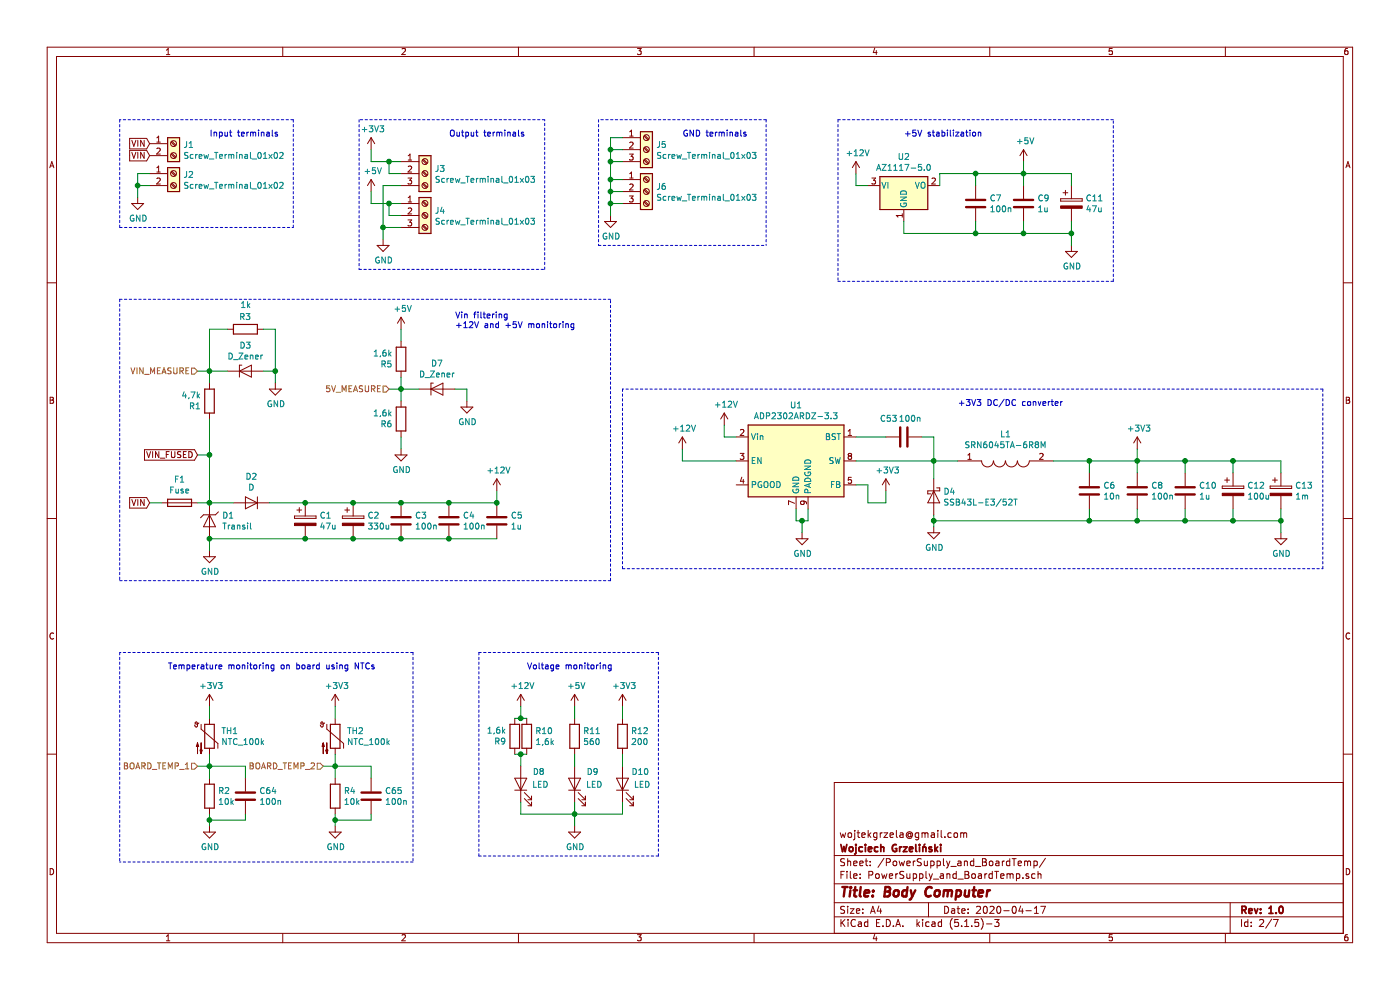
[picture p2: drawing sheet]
EESchema Schematic File Version 4
EELAYER 30 0
EELAYER END
$Descr A4 11693 8268
encoding utf-8
Sheet 2 7
Title "Body Computer"
Date "2020-04-17"
Rev "1.0"
Comp "Wojciech Grzeliński"
Comment1 "wojtekgrzela@gmail.com"
Comment2 ""
Comment3 ""
Comment4 ""
$EndDescr
$Comp
L Device:C C?
U 1 1
P 4150 4350
AR Path="/5E664F82/5E66D446" Ref="C?"  Part="1" 
AR Path="/5E667041/5E66D446" Ref="C5"  Part="1" 
F 0 "C5" H 4265 4396 50  0000 L CNN
F 1 "1u" H 4265 4305 50  0000 L CNN
F 2 "Capacitor_SMD:C_0603_1608Metric" H 4188 4200 50  0001 C CNN
F 3 "~" H 4150 4350 50  0001 C CNN
	1    4150 4350
	1    0    0    -1  
$EndComp
$Comp
L Device:C C?
U 1 1
P 3750 4350
AR Path="/5E664F82/5E66ED61" Ref="C?"  Part="1" 
AR Path="/5E667041/5E66ED61" Ref="C4"  Part="1" 
F 0 "C4" H 3865 4396 50  0000 L CNN
F 1 "100n" H 3865 4305 50  0000 L CNN
F 2 "Capacitor_SMD:C_0603_1608Metric" H 3788 4200 50  0001 C CNN
F 3 "~" H 3750 4350 50  0001 C CNN
	1    3750 4350
	1    0    0    -1  
$EndComp
$Comp
L Device:C C?
U 1 1
P 3350 4350
AR Path="/5E664F82/5E66F176" Ref="C?"  Part="1" 
AR Path="/5E667041/5E66F176" Ref="C3"  Part="1" 
F 0 "C3" H 3465 4396 50  0000 L CNN
F 1 "100n" H 3465 4305 50  0000 L CNN
F 2 "Capacitor_SMD:C_0603_1608Metric" H 3388 4200 50  0001 C CNN
F 3 "~" H 3350 4350 50  0001 C CNN
	1    3350 4350
	1    0    0    -1  
$EndComp
Wire Wire Line
	4150 4500 3750 4500
Wire Wire Line
	3750 4500 3350 4500
Connection ~ 3750 4500
Wire Wire Line
	3350 4200 3750 4200
Wire Wire Line
	3750 4200 4150 4200
Connection ~ 3750 4200
$Comp
L Device:C C?
U 1 1
P 9900 4100
AR Path="/5E664F82/5E671CFE" Ref="C?"  Part="1" 
AR Path="/5E667041/5E671CFE" Ref="C10"  Part="1" 
F 0 "C10" H 10015 4146 50  0000 L CNN
F 1 "1u" H 10015 4055 50  0000 L CNN
F 2 "Capacitor_SMD:C_0603_1608Metric" H 9938 3950 50  0001 C CNN
F 3 "~" H 9900 4100 50  0001 C CNN
	1    9900 4100
	1    0    0    -1  
$EndComp
$Comp
L Device:C C?
U 1 1
P 9500 4100
AR Path="/5E664F82/5E671D04" Ref="C?"  Part="1" 
AR Path="/5E667041/5E671D04" Ref="C8"  Part="1" 
F 0 "C8" H 9615 4146 50  0000 L CNN
F 1 "100n" H 9615 4055 50  0000 L CNN
F 2 "Capacitor_SMD:C_0603_1608Metric" H 9538 3950 50  0001 C CNN
F 3 "~" H 9500 4100 50  0001 C CNN
	1    9500 4100
	1    0    0    -1  
$EndComp
$Comp
L Device:C C?
U 1 1
P 9100 4100
AR Path="/5E664F82/5E671D0A" Ref="C?"  Part="1" 
AR Path="/5E667041/5E671D0A" Ref="C6"  Part="1" 
F 0 "C6" H 9215 4146 50  0000 L CNN
F 1 "10n" H 9215 4055 50  0000 L CNN
F 2 "Capacitor_SMD:C_0603_1608Metric" H 9138 3950 50  0001 C CNN
F 3 "~" H 9100 4100 50  0001 C CNN
	1    9100 4100
	1    0    0    -1  
$EndComp
$Comp
L Device:CP C12
U 1 1
P 10300 4100
F 0 "C12" H 10418 4146 50  0000 L CNN
F 1 "100u" H 10418 4055 50  0000 L CNN
F 2 "Capacitor_SMD:CP_Elec_6.3x9.9" H 10338 3950 50  0001 C CNN
F 3 "~" H 10300 4100 50  0001 C CNN
	1    10300 4100
	1    0    0    -1  
$EndComp
$Comp
L Device:CP C13
U 1 1
P 10700 4100
F 0 "C13" H 10818 4146 50  0000 L CNN
F 1 "1m" H 10818 4055 50  0000 L CNN
F 2 "Capacitor_SMD:CP_Elec_10x12.5" H 10738 3950 50  0001 C CNN
F 3 "~" H 10700 4100 50  0001 C CNN
	1    10700 4100
	1    0    0    -1  
$EndComp
$Comp
L Regulator_Linear:AZ1117-5.0 U2
U 1 1
P 7550 1550
F 0 "U2" H 7550 1792 50  0000 C CNN
F 1 "AZ1117-5.0" H 7550 1701 50  0000 C CNN
F 2 "Package_TO_SOT_SMD:SOT-223-3_TabPin2" H 7550 1800 50  0001 C CIN
F 3 "https://www.diodes.com/assets/Datasheets/AZ1117.pdf" H 7550 1550 50  0001 C CNN
	1    7550 1550
	1    0    0    -1  
$EndComp
$Comp
L Device:C C?
U 1 1
P 8550 1700
AR Path="/5E664F82/5E6787D2" Ref="C?"  Part="1" 
AR Path="/5E667041/5E6787D2" Ref="C9"  Part="1" 
F 0 "C9" H 8665 1746 50  0000 L CNN
F 1 "1u" H 8665 1655 50  0000 L CNN
F 2 "Capacitor_SMD:C_0603_1608Metric" H 8588 1550 50  0001 C CNN
F 3 "~" H 8550 1700 50  0001 C CNN
	1    8550 1700
	1    0    0    -1  
$EndComp
$Comp
L Device:C C?
U 1 1
P 8150 1700
AR Path="/5E664F82/5E6787D8" Ref="C?"  Part="1" 
AR Path="/5E667041/5E6787D8" Ref="C7"  Part="1" 
F 0 "C7" H 8265 1746 50  0000 L CNN
F 1 "100n" H 8265 1655 50  0000 L CNN
F 2 "Capacitor_SMD:C_0603_1608Metric" H 8188 1550 50  0001 C CNN
F 3 "~" H 8150 1700 50  0001 C CNN
	1    8150 1700
	1    0    0    -1  
$EndComp
$Comp
L Device:CP C11
U 1 1
P 8950 1700
F 0 "C11" H 9068 1746 50  0000 L CNN
F 1 "47u" H 9068 1655 50  0000 L CNN
F 2 "Capacitor_SMD:CP_Elec_6.3x9.9" H 8988 1550 50  0001 C CNN
F 3 "~" H 8950 1700 50  0001 C CNN
	1    8950 1700
	1    0    0    -1  
$EndComp
$Comp
L Device:Fuse F1
U 1 1
P 1500 4200
F 0 "F1" V 1303 4200 50  0000 C CNN
F 1 "Fuse" V 1394 4200 50  0000 C CNN
F 2 "SamacSys_Parts:FuseHolder22mm" V 1430 4200 50  0001 C CNN
F 3 "~" H 1500 4200 50  0001 C CNN
	1    1500 4200
	0    1    1    0   
$EndComp
$Comp
L Device:D D2
U 1 1
P 2100 4200
F 0 "D2" H 2100 3984 50  0000 C CNN
F 1 "D" H 2100 4075 50  0000 C CNN
F 2 "Diode_SMD:D_SMC" H 2100 4200 50  0001 C CNN
F 3 "~" H 2100 4200 50  0001 C CNN
	1    2100 4200
	-1   0    0    1   
$EndComp
$Comp
L SamacSys_Parts:Transil D1
U 1 1
P 1750 4350
F 0 "D1" V 1704 4454 50  0000 L CNN
F 1 "Transil" V 1795 4454 50  0000 L CNN
F 2 "Diode_SMD:D_SMB" H 1750 4350 50  0001 C CNN
F 3 "~" H 1750 4350 50  0001 C CNN
	1    1750 4350
	0    1    1    0   
$EndComp
Connection ~ 1750 4200
Wire Wire Line
	1750 4200 1650 4200
Text GLabel 1250 4200 0    50   Input ~ 0
VIN
$Comp
L Device:CP C1
U 1 1
P 2550 4350
F 0 "C1" H 2668 4396 50  0000 L CNN
F 1 "47u" H 2668 4305 50  0000 L CNN
F 2 "Capacitor_SMD:CP_Elec_6.3x9.9" H 2588 4200 50  0001 C CNN
F 3 "~" H 2550 4350 50  0001 C CNN
	1    2550 4350
	1    0    0    -1  
$EndComp
$Comp
L Device:CP C2
U 1 1
P 2950 4350
F 0 "C2" H 3068 4396 50  0000 L CNN
F 1 "330u" H 3068 4305 50  0000 L CNN
F 2 "Capacitor_SMD:CP_Elec_10x12.5" H 2988 4200 50  0001 C CNN
F 3 "~" H 2950 4350 50  0001 C CNN
	1    2950 4350
	1    0    0    -1  
$EndComp
Wire Wire Line
	2550 4200 2950 4200
Wire Wire Line
	2950 4500 2550 4500
Wire Wire Line
	3350 4200 2950 4200
Connection ~ 3350 4200
Connection ~ 2950 4200
Wire Wire Line
	2950 4500 3350 4500
Connection ~ 2950 4500
Connection ~ 3350 4500
$Comp
L Device:R R6
U 1 1
P 3350 3500
F 0 "R6" H 3420 3546 50  0000 L CNN
F 1 "1,6k" H 3420 3455 50  0000 L CNN
F 2 "Resistor_SMD:R_0603_1608Metric" V 3280 3500 50  0001 C CNN
F 3 "~" H 3350 3500 50  0001 C CNN
	1    3350 3500
	-1   0    0    1   
$EndComp
$Comp
L Device:R R5
U 1 1
P 3350 3000
F 0 "R5" H 3420 3046 50  0000 L CNN
F 1 "1,6k" H 3420 2955 50  0000 L CNN
F 2 "Resistor_SMD:R_0603_1608Metric" V 3280 3000 50  0001 C CNN
F 3 "~" H 3350 3000 50  0001 C CNN
	1    3350 3000
	-1   0    0    1   
$EndComp
Wire Wire Line
	3350 3350 3350 3250
$Comp
L Device:D_Zener D7
U 1 1
P 3650 3250
F 0 "D7" H 3650 3466 50  0000 C CNN
F 1 "D_Zener" H 3650 3375 50  0000 C CNN
F 2 "Diode_SMD:D_SOD-323_HandSoldering" H 3650 3250 50  0001 C CNN
F 3 "~" H 3650 3250 50  0001 C CNN
	1    3650 3250
	1    0    0    -1  
$EndComp
Wire Wire Line
	3500 3250 3350 3250
Connection ~ 3350 3250
Wire Wire Line
	3350 3250 3350 3150
Text HLabel 3250 3250 0    50   Input ~ 0
5V_MEASURE
Connection ~ 2550 4200
Wire Wire Line
	2550 4500 1750 4500
Connection ~ 2550 4500
$Comp
L Connector:Screw_Terminal_01x02 J1
U 1 1
P 1450 1200
F 0 "J1" H 1530 1192 50  0000 L CNN
F 1 "Screw_Terminal_01x02" H 1530 1101 50  0000 L CNN
F 2 "SamacSys_Parts:SHDR2W99P0X500_1X2_1000X760X1000P" H 1450 1200 50  0001 C CNN
F 3 "~" H 1450 1200 50  0001 C CNN
	1    1450 1200
	1    0    0    -1  
$EndComp
$Comp
L Connector:Screw_Terminal_01x02 J2
U 1 1
P 1450 1450
F 0 "J2" H 1530 1442 50  0000 L CNN
F 1 "Screw_Terminal_01x02" H 1530 1351 50  0000 L CNN
F 2 "SamacSys_Parts:SHDR2W99P0X500_1X2_1000X760X1000P" H 1450 1450 50  0001 C CNN
F 3 "~" H 1450 1450 50  0001 C CNN
	1    1450 1450
	1    0    0    -1  
$EndComp
$Comp
L Connector:Screw_Terminal_01x03 J3
U 1 1
P 3550 1450
F 0 "J3" H 3630 1492 50  0000 L CNN
F 1 "Screw_Terminal_01x03" H 3630 1401 50  0000 L CNN
F 2 "SamacSys_Parts:SHDR3W95P0X500_1X3_1620X900X1280P" H 3550 1450 50  0001 C CNN
F 3 "~" H 3550 1450 50  0001 C CNN
	1    3550 1450
	1    0    0    -1  
$EndComp
$Comp
L Connector:Screw_Terminal_01x03 J4
U 1 1
P 3550 1800
F 0 "J4" H 3630 1842 50  0000 L CNN
F 1 "Screw_Terminal_01x03" H 3630 1751 50  0000 L CNN
F 2 "SamacSys_Parts:SHDR3W95P0X500_1X3_1620X900X1280P" H 3550 1800 50  0001 C CNN
F 3 "~" H 3550 1800 50  0001 C CNN
	1    3550 1800
	1    0    0    -1  
$EndComp
Text GLabel 1250 1200 0    50   Input ~ 0
VIN
Text GLabel 1250 1300 0    50   Input ~ 0
VIN
$Comp
L Connector:Screw_Terminal_01x03 J5
U 1 1
P 5400 1250
F 0 "J5" H 5480 1292 50  0000 L CNN
F 1 "Screw_Terminal_01x03" H 5480 1201 50  0000 L CNN
F 2 "SamacSys_Parts:SHDR3W95P0X500_1X3_1620X900X1280P" H 5400 1250 50  0001 C CNN
F 3 "~" H 5400 1250 50  0001 C CNN
	1    5400 1250
	1    0    0    -1  
$EndComp
Text GLabel 1650 3800 0    50   Input ~ 0
VIN_FUSED
$Comp
L Connector:Screw_Terminal_01x03 J6
U 1 1
P 5400 1600
F 0 "J6" H 5480 1642 50  0000 L CNN
F 1 "Screw_Terminal_01x03" H 5480 1551 50  0000 L CNN
F 2 "SamacSys_Parts:SHDR3W95P0X500_1X3_1620X900X1280P" H 5400 1600 50  0001 C CNN
F 3 "~" H 5400 1600 50  0001 C CNN
	1    5400 1600
	1    0    0    -1  
$EndComp
$Comp
L Device:Thermistor_NTC TH1
U 1 1
P 1750 6150
F 0 "TH1" H 1847 6196 50  0000 L CNN
F 1 "NTC_100k" H 1847 6105 50  0000 L CNN
F 2 "Resistor_SMD:R_0402_1005Metric" H 1750 6200 50  0001 C CNN
F 3 "~" H 1750 6200 50  0001 C CNN
	1    1750 6150
	1    0    0    -1  
$EndComp
$Comp
L Device:R R2
U 1 1
P 1750 6650
F 0 "R2" H 1820 6696 50  0000 L CNN
F 1 "10k" H 1820 6605 50  0000 L CNN
F 2 "Resistor_SMD:R_0603_1608Metric" V 1680 6650 50  0001 C CNN
F 3 "~" H 1750 6650 50  0001 C CNN
	1    1750 6650
	1    0    0    -1  
$EndComp
Wire Wire Line
	1750 6500 1750 6400
Text HLabel 1650 6400 0    50   Input ~ 0
BOARD_TEMP_1
$Comp
L Device:Thermistor_NTC TH2
U 1 1
P 2800 6150
F 0 "TH2" H 2897 6196 50  0000 L CNN
F 1 "NTC_100k" H 2897 6105 50  0000 L CNN
F 2 "Resistor_SMD:R_0402_1005Metric" H 2800 6200 50  0001 C CNN
F 3 "~" H 2800 6200 50  0001 C CNN
	1    2800 6150
	1    0    0    -1  
$EndComp
$Comp
L Device:R R4
U 1 1
P 2800 6650
F 0 "R4" H 2870 6696 50  0000 L CNN
F 1 "10k" H 2870 6605 50  0000 L CNN
F 2 "Resistor_SMD:R_0603_1608Metric" V 2730 6650 50  0001 C CNN
F 3 "~" H 2800 6650 50  0001 C CNN
	1    2800 6650
	1    0    0    -1  
$EndComp
Wire Wire Line
	2800 6500 2800 6400
Text HLabel 2700 6400 0    50   Input ~ 0
BOARD_TEMP_2
$Comp
L power:+5V #PWR011
U 1 1
P 3350 2750
F 0 "#PWR011" H 3350 2600 50  0001 C CNN
F 1 "+5V" H 3365 2923 50  0000 C CNN
F 2 "" H 3350 2750 50  0001 C CNN
F 3 "" H 3350 2750 50  0001 C CNN
	1    3350 2750
	1    0    0    -1  
$EndComp
$Comp
L power:GND #PWR?
U 1 1
P 3350 3750
AR Path="/5F25F1A8/5EA3E0B3" Ref="#PWR?"  Part="1" 
AR Path="/5E6DC799/5EA3E0B3" Ref="#PWR?"  Part="1" 
AR Path="/5E667041/5EA3E0B3" Ref="#PWR012"  Part="1" 
F 0 "#PWR012" H 3350 3500 50  0001 C CNN
F 1 "GND" H 3355 3577 50  0000 C CNN
F 2 "" H 3350 3750 50  0001 C CNN
F 3 "" H 3350 3750 50  0001 C CNN
	1    3350 3750
	1    0    0    -1  
$EndComp
Wire Wire Line
	3350 2850 3350 2750
Wire Wire Line
	3350 3650 3350 3750
Wire Wire Line
	3350 3250 3250 3250
Wire Wire Line
	1650 3800 1750 3800
Connection ~ 1750 3800
Wire Wire Line
	1750 3800 1750 4200
Wire Wire Line
	1350 4200 1250 4200
Wire Wire Line
	1750 4500 1750 4600
Connection ~ 1750 4500
$Comp
L power:GND #PWR?
U 1 1
P 1750 4600
AR Path="/5F25F1A8/5EA4FC4F" Ref="#PWR?"  Part="1" 
AR Path="/5E6DC799/5EA4FC4F" Ref="#PWR?"  Part="1" 
AR Path="/5E667041/5EA4FC4F" Ref="#PWR02"  Part="1" 
F 0 "#PWR02" H 1750 4350 50  0001 C CNN
F 1 "GND" H 1755 4427 50  0000 C CNN
F 2 "" H 1750 4600 50  0001 C CNN
F 3 "" H 1750 4600 50  0001 C CNN
	1    1750 4600
	1    0    0    -1  
$EndComp
$Comp
L power:+12V #PWR016
U 1 1
P 4150 4100
F 0 "#PWR016" H 4150 3950 50  0001 C CNN
F 1 "+12V" H 4165 4273 50  0000 C CNN
F 2 "" H 4150 4100 50  0001 C CNN
F 3 "" H 4150 4100 50  0001 C CNN
	1    4150 4100
	1    0    0    -1  
$EndComp
Wire Wire Line
	4150 4100 4150 4200
Connection ~ 4150 4200
Wire Wire Line
	7250 1550 7150 1550
Wire Wire Line
	7150 1550 7150 1450
$Comp
L power:+12V #PWR021
U 1 1
P 7150 1450
F 0 "#PWR021" H 7150 1300 50  0001 C CNN
F 1 "+12V" H 7165 1623 50  0000 C CNN
F 2 "" H 7150 1450 50  0001 C CNN
F 3 "" H 7150 1450 50  0001 C CNN
	1    7150 1450
	1    0    0    -1  
$EndComp
Wire Wire Line
	7550 1950 8150 1950
Wire Wire Line
	7850 1450 8150 1450
$Comp
L power:+5V #PWR023
U 1 1
P 8550 1350
F 0 "#PWR023" H 8550 1200 50  0001 C CNN
F 1 "+5V" H 8565 1523 50  0000 C CNN
F 2 "" H 8550 1350 50  0001 C CNN
F 3 "" H 8550 1350 50  0001 C CNN
	1    8550 1350
	1    0    0    -1  
$EndComp
Wire Wire Line
	8550 1450 8550 1350
Wire Wire Line
	7850 1550 7850 1450
Wire Wire Line
	7550 1850 7550 1950
Wire Wire Line
	8150 1550 8150 1450
Connection ~ 8150 1450
Wire Wire Line
	8150 1450 8550 1450
Wire Wire Line
	8550 1550 8550 1450
Connection ~ 8550 1450
Wire Wire Line
	8550 1450 8950 1450
Wire Wire Line
	8950 1450 8950 1550
Wire Wire Line
	8950 1850 8950 1950
Wire Wire Line
	8550 1850 8550 1950
Connection ~ 8550 1950
Wire Wire Line
	8550 1950 8950 1950
Wire Wire Line
	8150 1850 8150 1950
Connection ~ 8150 1950
Wire Wire Line
	8150 1950 8550 1950
Wire Wire Line
	8800 3850 9100 3850
Wire Wire Line
	10700 3850 10700 3950
Wire Wire Line
	10300 3950 10300 3850
Connection ~ 10300 3850
Wire Wire Line
	10300 3850 10700 3850
Wire Wire Line
	9900 3950 9900 3850
Connection ~ 9900 3850
Wire Wire Line
	9900 3850 10300 3850
Wire Wire Line
	9500 3950 9500 3850
Connection ~ 9500 3850
Wire Wire Line
	9500 3850 9900 3850
Wire Wire Line
	9100 3950 9100 3850
Connection ~ 9100 3850
Wire Wire Line
	9100 3850 9500 3850
Wire Wire Line
	10700 4350 10700 4250
Wire Wire Line
	10300 4250 10300 4350
Connection ~ 10300 4350
Wire Wire Line
	10300 4350 10700 4350
Wire Wire Line
	9900 4250 9900 4350
Connection ~ 9900 4350
Wire Wire Line
	9900 4350 10300 4350
Wire Wire Line
	9500 4250 9500 4350
Connection ~ 9500 4350
Wire Wire Line
	9500 4350 9900 4350
Wire Wire Line
	9100 4250 9100 4350
Connection ~ 9100 4350
Wire Wire Line
	9100 4350 9500 4350
$Comp
L power:+3V3 #PWR?
U 1 1
P 9500 3750
AR Path="/5F25F1A8/5EA78A0C" Ref="#PWR?"  Part="1" 
AR Path="/5E6DC799/5EA78A0C" Ref="#PWR?"  Part="1" 
AR Path="/5E667041/5EA78A0C" Ref="#PWR022"  Part="1" 
F 0 "#PWR022" H 9500 3600 50  0001 C CNN
F 1 "+3V3" H 9515 3923 50  0000 C CNN
F 2 "" H 9500 3750 50  0001 C CNN
F 3 "" H 9500 3750 50  0001 C CNN
	1    9500 3750
	1    0    0    -1  
$EndComp
Wire Wire Line
	9500 3850 9500 3750
$Comp
L power:+3V3 #PWR?
U 1 1
P 2800 5900
AR Path="/5F25F1A8/5EA81F7E" Ref="#PWR?"  Part="1" 
AR Path="/5E6DC799/5EA81F7E" Ref="#PWR?"  Part="1" 
AR Path="/5E667041/5EA81F7E" Ref="#PWR06"  Part="1" 
F 0 "#PWR06" H 2800 5750 50  0001 C CNN
F 1 "+3V3" H 2815 6073 50  0000 C CNN
F 2 "" H 2800 5900 50  0001 C CNN
F 3 "" H 2800 5900 50  0001 C CNN
	1    2800 5900
	1    0    0    -1  
$EndComp
Wire Wire Line
	2800 6000 2800 5900
$Comp
L power:+3V3 #PWR?
U 1 1
P 1750 5900
AR Path="/5F25F1A8/5EA83AD9" Ref="#PWR?"  Part="1" 
AR Path="/5E6DC799/5EA83AD9" Ref="#PWR?"  Part="1" 
AR Path="/5E667041/5EA83AD9" Ref="#PWR03"  Part="1" 
F 0 "#PWR03" H 1750 5750 50  0001 C CNN
F 1 "+3V3" H 1765 6073 50  0000 C CNN
F 2 "" H 1750 5900 50  0001 C CNN
F 3 "" H 1750 5900 50  0001 C CNN
	1    1750 5900
	1    0    0    -1  
$EndComp
Wire Wire Line
	1750 6000 1750 5900
Wire Wire Line
	1750 6800 1750 6850
$Comp
L power:GND #PWR?
U 1 1
P 1750 6900
AR Path="/5F25F1A8/5EA873FC" Ref="#PWR?"  Part="1" 
AR Path="/5E6DC799/5EA873FC" Ref="#PWR?"  Part="1" 
AR Path="/5E667041/5EA873FC" Ref="#PWR04"  Part="1" 
F 0 "#PWR04" H 1750 6650 50  0001 C CNN
F 1 "GND" H 1755 6727 50  0000 C CNN
F 2 "" H 1750 6900 50  0001 C CNN
F 3 "" H 1750 6900 50  0001 C CNN
	1    1750 6900
	1    0    0    -1  
$EndComp
Wire Wire Line
	2800 6800 2800 6850
$Comp
L power:GND #PWR?
U 1 1
P 2800 6900
AR Path="/5F25F1A8/5EA890AF" Ref="#PWR?"  Part="1" 
AR Path="/5E6DC799/5EA890AF" Ref="#PWR?"  Part="1" 
AR Path="/5E667041/5EA890AF" Ref="#PWR07"  Part="1" 
F 0 "#PWR07" H 2800 6650 50  0001 C CNN
F 1 "GND" H 2805 6727 50  0000 C CNN
F 2 "" H 2800 6900 50  0001 C CNN
F 3 "" H 2800 6900 50  0001 C CNN
	1    2800 6900
	1    0    0    -1  
$EndComp
Wire Wire Line
	10700 4350 10700 4450
$Comp
L power:GND #PWR?
U 1 1
P 10700 4450
AR Path="/5F25F1A8/5EA8EACA" Ref="#PWR?"  Part="1" 
AR Path="/5E6DC799/5EA8EACA" Ref="#PWR?"  Part="1" 
AR Path="/5E667041/5EA8EACA" Ref="#PWR025"  Part="1" 
F 0 "#PWR025" H 10700 4200 50  0001 C CNN
F 1 "GND" H 10705 4277 50  0000 C CNN
F 2 "" H 10700 4450 50  0001 C CNN
F 3 "" H 10700 4450 50  0001 C CNN
	1    10700 4450
	1    0    0    -1  
$EndComp
Wire Wire Line
	8950 1950 8950 2050
$Comp
L power:GND #PWR?
U 1 1
P 8950 2050
AR Path="/5F25F1A8/5EA90A2F" Ref="#PWR?"  Part="1" 
AR Path="/5E6DC799/5EA90A2F" Ref="#PWR?"  Part="1" 
AR Path="/5E667041/5EA90A2F" Ref="#PWR024"  Part="1" 
F 0 "#PWR024" H 8950 1800 50  0001 C CNN
F 1 "GND" H 8955 1877 50  0000 C CNN
F 2 "" H 8950 2050 50  0001 C CNN
F 3 "" H 8950 2050 50  0001 C CNN
	1    8950 2050
	1    0    0    -1  
$EndComp
Wire Wire Line
	3800 3250 3900 3250
Wire Wire Line
	3900 3250 3900 3350
$Comp
L power:GND #PWR?
U 1 1
P 3900 3350
AR Path="/5F25F1A8/5EAC4C09" Ref="#PWR?"  Part="1" 
AR Path="/5E6DC799/5EAC4C09" Ref="#PWR?"  Part="1" 
AR Path="/5E667041/5EAC4C09" Ref="#PWR015"  Part="1" 
F 0 "#PWR015" H 3900 3100 50  0001 C CNN
F 1 "GND" H 3905 3177 50  0000 C CNN
F 2 "" H 3900 3350 50  0001 C CNN
F 3 "" H 3900 3350 50  0001 C CNN
	1    3900 3350
	1    0    0    -1  
$EndComp
Wire Wire Line
	2800 6400 2700 6400
Connection ~ 2800 6400
Wire Wire Line
	2800 6400 2800 6300
Wire Wire Line
	1750 6400 1650 6400
Connection ~ 1750 6400
Wire Wire Line
	1750 6400 1750 6300
Text Notes 1400 5600 0    50   ~ 0
Temperature monitoring on board using NTCs
Wire Notes Line
	1000 2500 1000 4850
Wire Notes Line
	1000 4850 5100 4850
Wire Notes Line
	5100 4850 5100 2500
Wire Notes Line
	5100 2500 1000 2500
Text Notes 3800 2750 0    50   ~ 0
Vin filtering\n+12V and +5V monitoring
Connection ~ 8950 1950
Connection ~ 10700 4350
Text Notes 7550 1150 0    50   ~ 0
+5V stabilization
Wire Wire Line
	1250 1450 1150 1450
Wire Wire Line
	1150 1450 1150 1550
Wire Wire Line
	1150 1550 1250 1550
Wire Wire Line
	1150 1550 1150 1650
$Comp
L power:GND #PWR?
U 1 1
P 1150 1650
AR Path="/5F25F1A8/5EB61B0D" Ref="#PWR?"  Part="1" 
AR Path="/5E6DC799/5EB61B0D" Ref="#PWR?"  Part="1" 
AR Path="/5E667041/5EB61B0D" Ref="#PWR01"  Part="1" 
F 0 "#PWR01" H 1150 1400 50  0001 C CNN
F 1 "GND" H 1155 1477 50  0000 C CNN
F 2 "" H 1150 1650 50  0001 C CNN
F 3 "" H 1150 1650 50  0001 C CNN
	1    1150 1650
	1    0    0    -1  
$EndComp
Wire Notes Line
	1000 1000 1000 1900
Wire Notes Line
	1000 1900 2450 1900
Wire Notes Line
	2450 1900 2450 1000
Wire Notes Line
	2450 1000 1000 1000
Text Notes 1750 1150 0    50   ~ 0
Input terminals
Wire Wire Line
	3350 1450 3250 1450
Wire Wire Line
	3250 1450 3250 1350
Wire Wire Line
	3250 1350 3350 1350
Wire Wire Line
	3350 1800 3250 1800
Wire Wire Line
	3250 1800 3250 1700
Wire Wire Line
	3250 1700 3350 1700
$Comp
L power:+5V #PWR09
U 1 1
P 3100 1600
F 0 "#PWR09" H 3100 1450 50  0001 C CNN
F 1 "+5V" H 3115 1773 50  0000 C CNN
F 2 "" H 3100 1600 50  0001 C CNN
F 3 "" H 3100 1600 50  0001 C CNN
	1    3100 1600
	1    0    0    -1  
$EndComp
Wire Wire Line
	3100 1700 3100 1600
$Comp
L power:+3V3 #PWR?
U 1 1
P 3100 1250
AR Path="/5F25F1A8/5EB78A92" Ref="#PWR?"  Part="1" 
AR Path="/5E6DC799/5EB78A92" Ref="#PWR?"  Part="1" 
AR Path="/5E667041/5EB78A92" Ref="#PWR08"  Part="1" 
F 0 "#PWR08" H 3100 1100 50  0001 C CNN
F 1 "+3V3" H 3115 1423 50  0000 C CNN
F 2 "" H 3100 1250 50  0001 C CNN
F 3 "" H 3100 1250 50  0001 C CNN
	1    3100 1250
	1    0    0    -1  
$EndComp
Wire Wire Line
	3100 1350 3100 1250
Wire Wire Line
	3250 1350 3100 1350
Connection ~ 3250 1350
Wire Wire Line
	3250 1700 3100 1700
Connection ~ 3250 1700
Wire Wire Line
	3350 1550 3200 1550
Wire Wire Line
	3200 1550 3200 1900
Wire Wire Line
	3200 1900 3350 1900
Wire Wire Line
	3200 1900 3200 2000
$Comp
L power:GND #PWR?
U 1 1
P 3200 2000
AR Path="/5F25F1A8/5EB9C5C8" Ref="#PWR?"  Part="1" 
AR Path="/5E6DC799/5EB9C5C8" Ref="#PWR?"  Part="1" 
AR Path="/5E667041/5EB9C5C8" Ref="#PWR010"  Part="1" 
F 0 "#PWR010" H 3200 1750 50  0001 C CNN
F 1 "GND" H 3205 1827 50  0000 C CNN
F 2 "" H 3200 2000 50  0001 C CNN
F 3 "" H 3200 2000 50  0001 C CNN
	1    3200 2000
	1    0    0    -1  
$EndComp
Connection ~ 3200 1900
Wire Notes Line
	3000 1000 3000 2250
Wire Notes Line
	3000 2250 4550 2250
Wire Notes Line
	4550 2250 4550 1000
Wire Notes Line
	4550 1000 3000 1000
Text Notes 3750 1150 0    50   ~ 0
Output terminals
Wire Wire Line
	5200 1150 5100 1150
Wire Wire Line
	5100 1150 5100 1250
Wire Wire Line
	5100 1700 5200 1700
Wire Wire Line
	5200 1600 5100 1600
Connection ~ 5100 1600
Wire Wire Line
	5100 1600 5100 1700
Wire Wire Line
	5200 1500 5100 1500
Connection ~ 5100 1500
Wire Wire Line
	5100 1500 5100 1600
Wire Wire Line
	5200 1350 5100 1350
Connection ~ 5100 1350
Wire Wire Line
	5100 1350 5100 1500
Wire Wire Line
	5200 1250 5100 1250
Connection ~ 5100 1250
Wire Wire Line
	5100 1250 5100 1350
Wire Wire Line
	5100 1700 5100 1800
$Comp
L power:GND #PWR?
U 1 1
P 5100 1800
AR Path="/5F25F1A8/5EBCE693" Ref="#PWR?"  Part="1" 
AR Path="/5E6DC799/5EBCE693" Ref="#PWR?"  Part="1" 
AR Path="/5E667041/5EBCE693" Ref="#PWR019"  Part="1" 
F 0 "#PWR019" H 5100 1550 50  0001 C CNN
F 1 "GND" H 5105 1627 50  0000 C CNN
F 2 "" H 5100 1800 50  0001 C CNN
F 3 "" H 5100 1800 50  0001 C CNN
	1    5100 1800
	1    0    0    -1  
$EndComp
Wire Notes Line
	5000 2050 6400 2050
Wire Notes Line
	6400 1000 5000 1000
Text Notes 5700 1150 0    50   ~ 0
GND terminals
Wire Notes Line
	6400 1000 6400 2050
Wire Notes Line
	5000 1000 5000 2050
Connection ~ 5100 1700
Connection ~ 1150 1550
Wire Notes Line
	3450 5450 1000 5450
Wire Notes Line
	1000 5450 1000 7200
Wire Notes Line
	3450 5450 3450 7200
Wire Notes Line
	3450 7200 1000 7200
$Comp
L Regulator_Switching:ADP2302ARDZ-3.3 U1
U 1 1
P 6650 3850
F 0 "U1" H 6650 4317 50  0000 C CNN
F 1 "ADP2302ARDZ-3.3" H 6650 4226 50  0000 C CNN
F 2 "Package_SO:SOIC-8-1EP_3.9x4.9mm_P1.27mm_EP2.29x3mm" H 6800 3500 50  0001 L CNN
F 3 "https://www.analog.com/media/en/technical-documentation/data-sheets/ADP2302_2303.pdf" H 6450 4450 50  0001 C CNN
	1    6650 3850
	1    0    0    -1  
$EndComp
Wire Wire Line
	6150 3650 6050 3650
Wire Wire Line
	6050 3650 6050 3550
$Comp
L power:+12V #PWR0143
U 1 1
P 6050 3550
F 0 "#PWR0143" H 6050 3400 50  0001 C CNN
F 1 "+12V" H 6065 3723 50  0000 C CNN
F 2 "" H 6050 3550 50  0001 C CNN
F 3 "" H 6050 3550 50  0001 C CNN
	1    6050 3550
	1    0    0    -1  
$EndComp
$Comp
L Device:C C?
U 1 1
P 7550 3650
AR Path="/5E664F82/5E8AF340" Ref="C?"  Part="1" 
AR Path="/5E667041/5E8AF340" Ref="C53"  Part="1" 
F 0 "C53" V 7700 3700 50  0000 L CNN
F 1 "100n" V 7700 3500 50  0000 L CNN
F 2 "Capacitor_SMD:C_0603_1608Metric" H 7588 3500 50  0001 C CNN
F 3 "~" H 7550 3650 50  0001 C CNN
	1    7550 3650
	0    -1   -1   0   
$EndComp
$Comp
L SamacSys_Parts:SRN6045TA-6R8M L1
U 1 1
P 8000 3850
F 0 "L1" H 8400 4075 50  0000 C CNN
F 1 "SRN6045TA-6R8M" H 8400 3984 50  0000 C CNN
F 2 "SRN6045TA-6R8M" H 8650 3900 50  0001 L CNN
F 3 "https://componentsearchengine.com/Datasheets/1/SRN6045TA-4R7M.pdf" H 8650 3800 50  0001 L CNN
F 4 "Bourns SRN6045TA Series Shielded Wire-wound SMD Inductor with a Ferrite Core, 6.8 H +/-20% Semi-Shielded 3.6A Idc Q:15" H 8650 3700 50  0001 L CNN "Description"
F 5 "4.5" H 8650 3600 50  0001 L CNN "Height"
F 6 "652-SRN6045TA-4R7M" H 8650 3500 50  0001 L CNN "Mouser Part Number"
F 7 "https://www.mouser.com/Search/Refine.aspx?Keyword=652-SRN6045TA-4R7M" H 8650 3400 50  0001 L CNN "Mouser Price/Stock"
F 8 "Bourns" H 8650 3300 50  0001 L CNN "Manufacturer_Name"
F 9 "SRN6045TA-6R8M" H 8650 3200 50  0001 L CNN "Manufacturer_Part_Number"
	1    8000 3850
	1    0    0    -1  
$EndComp
Wire Wire Line
	7400 3650 7150 3650
Wire Wire Line
	7700 3650 7800 3650
Wire Wire Line
	7800 3650 7800 3850
Connection ~ 7800 3850
Wire Wire Line
	7800 3850 8000 3850
Wire Wire Line
	7150 4050 7250 4050
Wire Wire Line
	6650 4250 6650 4350
Wire Wire Line
	6650 4350 6700 4350
Wire Wire Line
	6750 4350 6750 4250
Wire Wire Line
	5700 3850 5700 3750
$Comp
L power:+12V #PWR0144
U 1 1
P 5700 3750
F 0 "#PWR0144" H 5700 3600 50  0001 C CNN
F 1 "+12V" H 5715 3923 50  0000 C CNN
F 2 "" H 5700 3750 50  0001 C CNN
F 3 "" H 5700 3750 50  0001 C CNN
	1    5700 3750
	1    0    0    -1  
$EndComp
$Comp
L power:GND #PWR?
U 1 1
P 6700 4450
AR Path="/5F25F1A8/5E8F5F63" Ref="#PWR?"  Part="1" 
AR Path="/5E6DC799/5E8F5F63" Ref="#PWR?"  Part="1" 
AR Path="/5E667041/5E8F5F63" Ref="#PWR0145"  Part="1" 
F 0 "#PWR0145" H 6700 4200 50  0001 C CNN
F 1 "GND" H 6705 4277 50  0000 C CNN
F 2 "" H 6700 4450 50  0001 C CNN
F 3 "" H 6700 4450 50  0001 C CNN
	1    6700 4450
	1    0    0    -1  
$EndComp
Connection ~ 6700 4350
Wire Wire Line
	6700 4350 6750 4350
Wire Wire Line
	6700 4350 6700 4450
$Comp
L Device:D_Schottky D4
U 1 1
P 7800 4150
F 0 "D4" V 7754 4229 50  0000 L CNN
F 1 "SSB43L-E3/52T" V 7845 4229 50  0000 L CNN
F 2 "Diode_SMD:D_SMB" H 7800 4150 50  0001 C CNN
F 3 "https://www.mouser.com/Search/Refine?Keyword=625-SSB43L-E3" H 7800 4150 50  0001 C CNN
	1    7800 4150
	0    1    1    0   
$EndComp
Wire Wire Line
	7800 4000 7800 3850
Wire Wire Line
	7800 4300 7800 4350
$Comp
L power:GND #PWR?
U 1 1
P 7800 4400
AR Path="/5F25F1A8/5E91A4B3" Ref="#PWR?"  Part="1" 
AR Path="/5E6DC799/5E91A4B3" Ref="#PWR?"  Part="1" 
AR Path="/5E667041/5E91A4B3" Ref="#PWR0146"  Part="1" 
F 0 "#PWR0146" H 7800 4150 50  0001 C CNN
F 1 "GND" H 7805 4227 50  0000 C CNN
F 2 "" H 7800 4400 50  0001 C CNN
F 3 "" H 7800 4400 50  0001 C CNN
	1    7800 4400
	1    0    0    -1  
$EndComp
Wire Wire Line
	7800 4350 9100 4350
Connection ~ 7800 4350
Wire Wire Line
	7800 4350 7800 4400
Text Notes 4400 5600 0    50   ~ 0
Voltage monitoring
Wire Notes Line
	4000 5450 4000 7150
Wire Notes Line
	5500 5450 4000 5450
Wire Notes Line
	5500 7150 5500 5450
Wire Notes Line
	4000 7150 5500 7150
Wire Wire Line
	4350 6000 4400 6000
Connection ~ 4350 6000
Wire Wire Line
	4350 6300 4400 6300
Connection ~ 4350 6300
Wire Wire Line
	4350 6400 4350 6300
Wire Wire Line
	5200 6400 5200 6300
Wire Wire Line
	4800 6400 4800 6300
Wire Wire Line
	4800 6800 4800 6900
Connection ~ 4800 6800
Wire Wire Line
	4350 6800 4350 6700
Wire Wire Line
	4800 6800 4350 6800
Wire Wire Line
	4800 6800 4800 6700
Wire Wire Line
	5200 6800 4800 6800
Wire Wire Line
	5200 6700 5200 6800
$Comp
L power:GND #PWR?
U 1 1
P 4800 6900
AR Path="/5F25F1A8/5EAAE557" Ref="#PWR?"  Part="1" 
AR Path="/5E6DC799/5EAAE557" Ref="#PWR?"  Part="1" 
AR Path="/5E667041/5EAAE557" Ref="#PWR028"  Part="1" 
F 0 "#PWR028" H 4800 6650 50  0001 C CNN
F 1 "GND" H 4805 6727 50  0000 C CNN
F 2 "" H 4800 6900 50  0001 C CNN
F 3 "" H 4800 6900 50  0001 C CNN
	1    4800 6900
	1    0    0    -1  
$EndComp
$Comp
L power:+12V #PWR026
U 1 1
P 4350 5900
F 0 "#PWR026" H 4350 5750 50  0001 C CNN
F 1 "+12V" H 4365 6073 50  0000 C CNN
F 2 "" H 4350 5900 50  0001 C CNN
F 3 "" H 4350 5900 50  0001 C CNN
	1    4350 5900
	1    0    0    -1  
$EndComp
Wire Wire Line
	4350 6000 4350 5900
Wire Wire Line
	4800 6000 4800 5900
$Comp
L power:+5V #PWR027
U 1 1
P 4800 5900
F 0 "#PWR027" H 4800 5750 50  0001 C CNN
F 1 "+5V" H 4815 6073 50  0000 C CNN
F 2 "" H 4800 5900 50  0001 C CNN
F 3 "" H 4800 5900 50  0001 C CNN
	1    4800 5900
	1    0    0    -1  
$EndComp
Wire Wire Line
	5200 6000 5200 5900
$Comp
L power:+3V3 #PWR?
U 1 1
P 5200 5900
AR Path="/5F25F1A8/5EA9D421" Ref="#PWR?"  Part="1" 
AR Path="/5E6DC799/5EA9D421" Ref="#PWR?"  Part="1" 
AR Path="/5E667041/5EA9D421" Ref="#PWR029"  Part="1" 
F 0 "#PWR029" H 5200 5750 50  0001 C CNN
F 1 "+3V3" H 5215 6073 50  0000 C CNN
F 2 "" H 5200 5900 50  0001 C CNN
F 3 "" H 5200 5900 50  0001 C CNN
	1    5200 5900
	1    0    0    -1  
$EndComp
Wire Wire Line
	4300 6000 4350 6000
Wire Wire Line
	4300 6300 4350 6300
$Comp
L Device:R R9
U 1 1
P 4300 6150
F 0 "R9" H 4370 6196 50  0000 L CNN
F 1 "1,6k" H 4370 6105 50  0000 L CNN
F 2 "Resistor_SMD:R_0603_1608Metric" V 4230 6150 50  0001 C CNN
F 3 "~" H 4300 6150 50  0001 C CNN
	1    4300 6150
	-1   0    0    1   
$EndComp
$Comp
L Device:LED D8
U 1 1
P 4350 6550
F 0 "D8" V 4450 6400 50  0000 C CNN
F 1 "LED" V 4343 6386 50  0000 C CNN
F 2 "Diode_SMD:D_0603_1608Metric_Pad1.05x0.95mm_HandSolder" H 4350 6550 50  0001 C CNN
F 3 "~" H 4350 6550 50  0001 C CNN
	1    4350 6550
	0    -1   -1   0   
$EndComp
$Comp
L Device:LED D9
U 1 1
P 4800 6550
F 0 "D9" V 4900 6400 50  0000 C CNN
F 1 "LED" V 4793 6386 50  0000 C CNN
F 2 "Diode_SMD:D_0603_1608Metric_Pad1.05x0.95mm_HandSolder" H 4800 6550 50  0001 C CNN
F 3 "~" H 4800 6550 50  0001 C CNN
	1    4800 6550
	0    -1   -1   0   
$EndComp
$Comp
L Device:LED D10
U 1 1
P 5200 6550
F 0 "D10" V 5300 6400 50  0000 C CNN
F 1 "LED" V 5193 6386 50  0000 C CNN
F 2 "Diode_SMD:D_0603_1608Metric_Pad1.05x0.95mm_HandSolder" H 5200 6550 50  0001 C CNN
F 3 "~" H 5200 6550 50  0001 C CNN
	1    5200 6550
	0    -1   -1   0   
$EndComp
$Comp
L Device:R R10
U 1 1
P 4400 6150
F 0 "R10" H 4470 6196 50  0000 L CNN
F 1 "1,6k" H 4470 6105 50  0000 L CNN
F 2 "Resistor_SMD:R_0603_1608Metric" V 4330 6150 50  0001 C CNN
F 3 "~" H 4400 6150 50  0001 C CNN
	1    4400 6150
	1    0    0    -1  
$EndComp
$Comp
L Device:R R11
U 1 1
P 4800 6150
F 0 "R11" H 4870 6196 50  0000 L CNN
F 1 "560" H 4870 6105 50  0000 L CNN
F 2 "Resistor_SMD:R_0603_1608Metric" V 4730 6150 50  0001 C CNN
F 3 "~" H 4800 6150 50  0001 C CNN
	1    4800 6150
	1    0    0    -1  
$EndComp
$Comp
L Device:R R12
U 1 1
P 5200 6150
F 0 "R12" H 5270 6196 50  0000 L CNN
F 1 "200" H 5270 6105 50  0000 L CNN
F 2 "Resistor_SMD:R_0603_1608Metric" V 5130 6150 50  0001 C CNN
F 3 "~" H 5200 6150 50  0001 C CNN
	1    5200 6150
	1    0    0    -1  
$EndComp
Wire Notes Line
	7000 1000 7000 2350
Wire Notes Line
	7000 2350 9300 2350
Wire Notes Line
	9300 2350 9300 1000
Wire Notes Line
	9300 1000 7000 1000
Wire Notes Line
	5200 4750 11050 4750
Wire Notes Line
	11050 4750 11050 3250
Wire Notes Line
	11050 3250 5200 3250
Wire Notes Line
	5200 3250 5200 4750
Text Notes 8000 3400 0    50   ~ 0
+3V3 DC/DC converter
Wire Wire Line
	1750 4200 1950 4200
Wire Wire Line
	2250 4200 2550 4200
Connection ~ 2300 3100
Wire Wire Line
	2300 2750 2300 3100
Wire Wire Line
	2200 2750 2300 2750
Wire Wire Line
	1750 2750 1750 3100
Wire Wire Line
	1750 2750 1900 2750
$Comp
L power:GND #PWR?
U 1 1
P 2300 3200
AR Path="/5F25F1A8/5EA48A4F" Ref="#PWR?"  Part="1" 
AR Path="/5E6DC799/5EA48A4F" Ref="#PWR?"  Part="1" 
AR Path="/5E667041/5EA48A4F" Ref="#PWR05"  Part="1" 
F 0 "#PWR05" H 2300 2950 50  0001 C CNN
F 1 "GND" H 2305 3027 50  0000 C CNN
F 2 "" H 2300 3200 50  0001 C CNN
F 3 "" H 2300 3200 50  0001 C CNN
	1    2300 3200
	1    0    0    -1  
$EndComp
Wire Wire Line
	2300 3100 2300 3200
Wire Wire Line
	2200 3100 2300 3100
Wire Wire Line
	1750 3100 1650 3100
Wire Wire Line
	1750 3500 1750 3800
Text HLabel 1650 3100 0    50   Input ~ 0
VIN_MEASURE
Connection ~ 1750 3100
Wire Wire Line
	1900 3100 1750 3100
$Comp
L Device:D_Zener D3
U 1 1
P 2050 3100
F 0 "D3" H 2050 3316 50  0000 C CNN
F 1 "D_Zener" H 2050 3225 50  0000 C CNN
F 2 "Diode_SMD:D_SOD-323_HandSoldering" H 2050 3100 50  0001 C CNN
F 3 "~" H 2050 3100 50  0001 C CNN
	1    2050 3100
	1    0    0    -1  
$EndComp
Wire Wire Line
	1750 3200 1750 3100
$Comp
L Device:R R3
U 1 1
P 2050 2750
F 0 "R3" V 2150 2700 50  0000 L CNN
F 1 "1k" V 2250 2700 50  0000 L CNN
F 2 "Resistor_SMD:R_0603_1608Metric" V 1980 2750 50  0001 C CNN
F 3 "~" H 2050 2750 50  0001 C CNN
	1    2050 2750
	0    -1   -1   0   
$EndComp
$Comp
L Device:R R1
U 1 1
P 1750 3350
F 0 "R1" H 1820 3396 50  0000 L CNN
F 1 "4,7k" H 1820 3305 50  0000 L CNN
F 2 "Resistor_SMD:R_0603_1608Metric" V 1680 3350 50  0001 C CNN
F 3 "~" H 1750 3350 50  0001 C CNN
	1    1750 3350
	-1   0    0    1   
$EndComp
Wire Wire Line
	5700 3850 6150 3850
Wire Wire Line
	7150 3850 7800 3850
$Comp
L power:+3V3 #PWR?
U 1 1
P 7400 4100
AR Path="/5F25F1A8/5EA1C6CD" Ref="#PWR?"  Part="1" 
AR Path="/5E6DC799/5EA1C6CD" Ref="#PWR?"  Part="1" 
AR Path="/5E667041/5EA1C6CD" Ref="#PWR0148"  Part="1" 
F 0 "#PWR0148" H 7400 3950 50  0001 C CNN
F 1 "+3V3" H 7415 4273 50  0000 C CNN
F 2 "" H 7400 4100 50  0001 C CNN
F 3 "" H 7400 4100 50  0001 C CNN
	1    7400 4100
	1    0    0    -1  
$EndComp
Wire Wire Line
	7250 4050 7250 4200
Wire Wire Line
	7250 4200 7400 4200
Wire Wire Line
	7400 4200 7400 4100
$Comp
L Device:C C?
U 1 1
P 2050 6650
AR Path="/5E664F82/5F29B791" Ref="C?"  Part="1" 
AR Path="/5E667041/5F29B791" Ref="C64"  Part="1" 
F 0 "C64" H 2165 6696 50  0000 L CNN
F 1 "100n" H 2165 6605 50  0000 L CNN
F 2 "Capacitor_SMD:C_0603_1608Metric" H 2088 6500 50  0001 C CNN
F 3 "~" H 2050 6650 50  0001 C CNN
	1    2050 6650
	1    0    0    -1  
$EndComp
$Comp
L Device:C C?
U 1 1
P 3100 6650
AR Path="/5E664F82/5F2A2550" Ref="C?"  Part="1" 
AR Path="/5E667041/5F2A2550" Ref="C65"  Part="1" 
F 0 "C65" H 3215 6696 50  0000 L CNN
F 1 "100n" H 3215 6605 50  0000 L CNN
F 2 "Capacitor_SMD:C_0603_1608Metric" H 3138 6500 50  0001 C CNN
F 3 "~" H 3100 6650 50  0001 C CNN
	1    3100 6650
	1    0    0    -1  
$EndComp
Wire Wire Line
	2050 6800 2050 6850
Wire Wire Line
	2050 6850 1750 6850
Connection ~ 1750 6850
Wire Wire Line
	1750 6850 1750 6900
Wire Wire Line
	2050 6500 2050 6400
Wire Wire Line
	2050 6400 1750 6400
Wire Wire Line
	3100 6500 3100 6400
Wire Wire Line
	3100 6400 2800 6400
Wire Wire Line
	3100 6800 3100 6850
Wire Wire Line
	3100 6850 2800 6850
Connection ~ 2800 6850
Wire Wire Line
	2800 6850 2800 6900
$EndSCHEMATC
